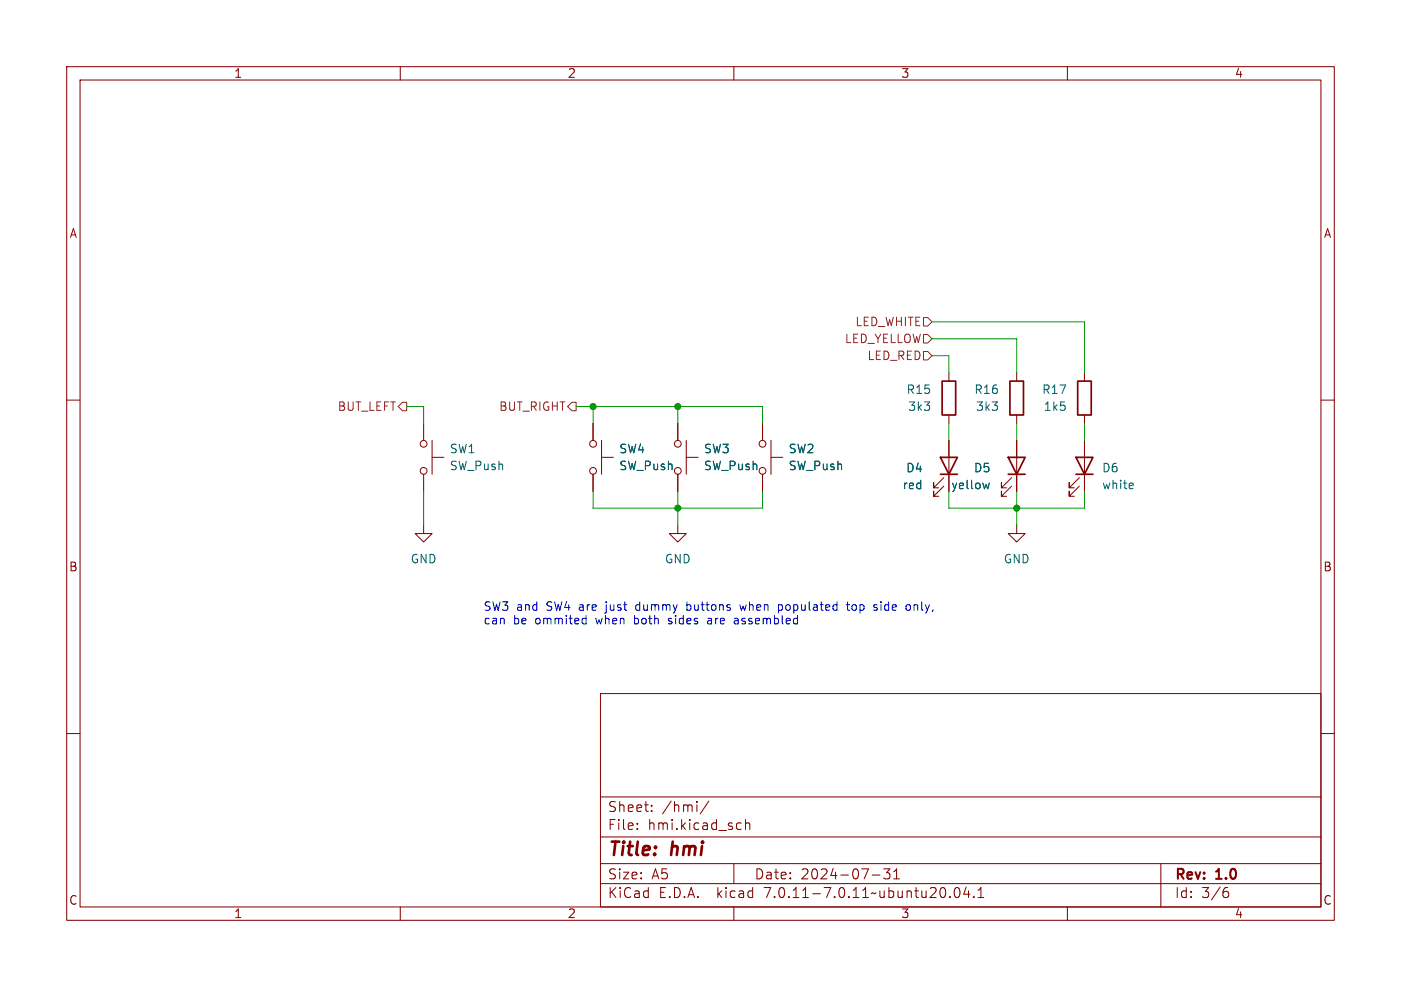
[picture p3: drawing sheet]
<svg xmlns="http://www.w3.org/2000/svg" width="210mm" height="148mm" viewBox="0 0 210 148" stroke-linecap="round" stroke-linejoin="round" font-family="sans-serif">
<g fill="none" stroke="#840000" stroke-width=".15">
<path d="M10 10h190v128h-190zM12 12h186v124h-186zM60 10v2M110 10v2M160 10v2M10 60h2M142.2 55.9v1.3M152.4 55.9v1.3M162.6 55.9v1.3M198 60h2M63.5 78.7v1.3h1.3l-1.3 1.3-1.3-1.3h1.3M63.5 63.5v2.5"/>
<path d="M63.5 71.1v2.6M64.8 68.6h1.7M64.8 66v5.1M88.9 63.5v2.5M88.9 71.1v2.6M90.2 68.6h1.7M90.2 66v5.1M101.6 78.7v1.3h1.3l-1.3 1.3-1.3-1.3h1.3M101.6 63.5v2.5M101.6 71.1v2.6M102.9 68.6h1.7M102.9 66v5.1"/>
<path d="M114.3 63.5v2.5M114.3 71.1v2.6M115.6 68.6h1.7M115.6 66v5.1M141.5 72.9l-1.5 1.5v-.7v.7h.7M141.5 71.6l-1.5 1.6v-.8v.8h.7M142.2 62.2v1.3M142.2 66v7.7M151.6 72.9l-1.5 1.5v-.7v.7h.8M151.6 71.6l-1.5 1.6v-.8v.8h.8M152.4 78.7v1.3h-1.3l1.3 1.3 1.3-1.3h-1.3M152.4 62.2v1.3"/>
<path d="M152.4 66v7.7M161.8 72.9l-1.5 1.5v-.7v.7h.7M161.8 71.6l-1.5 1.6v-.8v.8h.7M162.6 62.2v1.3M162.6 66v7.7M10 110h2M90 104h108v32h-108zM90 119.5h108M198 110h2M60 136v2M90 132.5h108M90 129.5h108"/>
<path d="M90 125.5h108M95.5 124.2v.2M95.5 123.5v.1M97.7 121.5v.2M97.7 120.8v.1M104.5 120.2v.1M106.2 120.1l-1.2 1.9M110 136v2M110 129.5v3M110.7 123.4l.4 .1M111.1 124.3l-.4 .1M111.8 123.5a.37 .37 0 0 1 .6 .1v.8"/>
<path d="M111.8 122.9v1.5M130.8 131.2h1.1M132.5 130.3h.9l-.5 .6a.41 .41 0 0 1 .5 .2v.4l-.1 .2-.6 .1-.2-.2M134 131.8h.8M134 130.7l.4-.4v1.5M142.4 134.4v.2M143.2 133.2l.3-.1a.94 .94 0 0 1 0 1.5h-.1a.91 .91 0 0 1-.2-1.4zM144.8 133l-.3 1.1h.9M145.2 133.6v1M146 134.4v.2M146.6 134.6h.9M146.6 133.5l.4-.4v1.5"/>
<path d="M160 136v2M174 129.5v6.5M183.6 133.7h.3l.3 .2-.1 .5-.2 .2h-.3M184 133.1l-.4 .1"/>
<circle cx="63.5" cy="66.5" r=".51"/>
<circle cx="63.5" cy="70.6" r=".51"/>
<circle cx="88.9" cy="66.5" r=".51"/>
<circle cx="88.9" cy="70.6" r=".51"/>
<circle cx="101.6" cy="70.6" r=".51"/>
<circle cx="101.6" cy="66.5" r=".51"/>
<circle cx="114.3" cy="70.6" r=".51"/>
<circle cx="114.3" cy="66.5" r=".51"/>
</g>
<path d="M141.2 57.2h2.1v5h-2.1zM151.4 57.2h2v5h-2zM161.5 57.2h2.1v5h-2.1zM141 68.6h2.5l-1.3 2.5zM141 71.1h2.5M151.1 68.6h2.6l-1.3 2.5zM151.1 71.1h2.6M161.3 68.6h2.5l-1.2 2.5zM161.3 71.1h2.5" fill="none" stroke="#840000" stroke-width=".25"/>
<path d="M148.3 72.4l-.2 .9-.3-.6M169.7 72.4l.2 .3-.6 .2M169.8 73.2l-.1 .1" fill="none" stroke="#006464" stroke-width=".15"/>
<path d="M138.4 52.7h.7l.6 .6-.6 .7h-.7zM138.4 50.2h.7l.6 .6-.6 .6h-.7zM138.4 47.6h.7l.6 .7-.6 .6h-.7zM59.7 61l.6-.7h.7v1.3h-.7zM85.7 60.3h.7v1.3h-.7l-.6-.6z" fill="none" stroke="#725600" stroke-width=".15"/>
<g fill="none" stroke="#0000c2" stroke-width=".15">
<path d="M87.5 92.7l.4 .1M87.9 92.3v1.3M87.9 93.5l-.4 .1M95.4 90.7l-.1 .2v.4l.1 .2M100.2 93.5l.1 .1M100.4 92.7l-.2 .2 .2 .2M103 90.3v1.2M103 91.5h.3M103.3 90.7h-.3M106.5 92.7l-.4 .1M106.5 93.1h-.3a.25 .25 0 0 0-.2 .2 .25 .25 0 0 0 .2 .3h.3M110.1 92.8h.5"/>
<path d="M110.7 93l-.5 .1a.25 .25 0 0 0-.2 .2 .25 .25 0 0 0 .2 .3l.5-.1M110.9 90.7l.2 .8 .3-.6 .2 .6M116.7 90.7h.4l.2 .2v.4l-.1 .2h-.5M126.9 90.7h.4M127 90.3v1l.3 .2M127.9 90.7l-.2 .2v.4l.2 .2M131.5 91.2v.3M132.1 90.3v.1M132.1 90.7v.8M136.4 90.8v.6M137 90.7v.8M137.2 90.7l-.2 .1"/>
</g>
<g fill="none" stroke="#009600" stroke-width=".15">
<path d="M139.7 48.3h22.9v7.6M139.7 53.3h2.5v2.6M139.7 50.8h12.7v5.1M61 61h2.5v2.5M63.5 73.7v5M86.4 61h27.9v2.5M88.9 73.7v2.5h25.4v-2.5M88.9 61v2.5M101.6 61v2.5M101.6 73.7v5M142.2 73.7v2.5h20.4v-2.5M142.2 63.5v2.5"/>
<path d="M152.4 63.5v2.5M152.4 73.7v5M162.6 63.5v2.5"/>
</g>
<g fill="#009600" stroke="#009600" stroke-width=".15">
<circle cx="152.4" cy="76.2" r=".46"/>
<circle cx="101.6" cy="61" r=".46"/>
<circle cx="88.9" cy="61" r=".46"/>
<circle cx="101.6" cy="76.2" r=".46"/>
</g>
<g font-size="2.8" fill="#840000">
<text x="91" y="128.9">Title:</text>
<text x="100.7" y="128.9">hmi</text>
</g>
<g font-size="2.1" fill="#840000">
<text x="91" y="124.7">File:</text>
<text x="91" y="122">Sheet:</text>
<text x="97.1" y="124.7">hmi.kicad_sch</text>
<text x="99.2" y="122">/hmi/</text>
<text x="91" y="134.9">KiCad</text>
<text x="91" y="132.1">Size:</text>
<text x="97.7" y="132.1">A5</text>
<text x="98.7" y="134.9">E.D.A.</text>
<text x="107.6" y="134.9">kicad</text>
<text x="113" y="132.1">Date:</text>
<text x="114.9" y="134.9">7.0.11-7.0.11~ubuntu20.04.1</text>
<text x="120" y="132.1">2024-07-31</text>
<text x="176" y="132.3">Rev:</text>
<text x="176" y="134.9">Id:</text>
<text x="180.1" y="134.9">3/6</text>
<text x="182.4" y="132.3">1.0</text>
</g>
<g font-size="1.8" fill="#840000">
<text x="35" y="11.9">1</text>
<text x="85" y="11.9">2</text>
<text x="135" y="11.9">3</text>
<text x="185" y="11.9">4</text>
<text x="10.3" y="35.9">A</text>
<text x="198.4" y="35.9">A</text>
<text x="10.3" y="85.9">B</text>
<text x="198.3" y="85.9">B</text>
<text x="10.3" y="135.9">C</text>
<text x="35" y="137.9">1</text>
<text x="85" y="137.9">2</text>
<text x="135" y="137.9">3</text>
<text x="185" y="137.9">4</text>
<text x="198.3" y="135.9">C</text>
</g>
<g font-size="1.8" fill="#725600">
<text x="126.5" y="51.7">LED_YELLOW</text>
<text x="128.1" y="49.1">LED_WHITE</text>
<text x="129.9" y="54.2">LED_RED</text>
<text x="50.5" y="61.8">BUT_LEFT</text>
<text x="74.7" y="61.8">BUT_RIGHT</text>
</g>
<g font-size="1.8" fill="#006464">
<text x="135.8" y="59.3">R15</text>
<text x="146" y="59.3">R16</text>
<text x="156.1" y="59.3">R17</text>
<text x="136" y="61.8">3k3</text>
<text x="146.2" y="61.8">3k3</text>
<text x="156.4" y="61.8">1k5</text>
<text x="67.3" y="68.2">SW1</text>
<text x="67.3" y="70.7">SW_Push</text>
<text x="92.7" y="68.2">SW4</text>
<text x="92.7" y="70.7">SW_Push</text>
<text x="105.4" y="68.2">SW3</text>
<text x="105.4" y="70.7">SW_Push</text>
<text x="118.1" y="68.2">SW2</text>
<text x="118.1" y="70.7">SW_Push</text>
<text x="135.7" y="71">D4</text>
<text x="145.9" y="71">D5</text>
<text x="165.1" y="71">D6</text>
<text x="135.2" y="73.6">red</text>
<text x="142.5" y="73.6">yellow</text>
<text x="165.1" y="73.6">white</text>
<text x="61.5" y="84.7">GND</text>
<text x="99.6" y="84.7">GND</text>
<text x="150.4" y="84.7">GND</text>
</g>
<g font-size="1.8" fill="#0000c2">
<text x="72.4" y="91.7">SW3 and</text>
<text x="72.4" y="93.7">can</text>
<text x="76.9" y="93.7">be</text>
<text x="80.4" y="93.7">ommited</text>
<text x="82" y="91.7">SW4 are</text>
<text x="89.6" y="93.7">when</text>
<text x="91.3" y="91.7">just</text>
<text x="95.5" y="93.7">both</text>
<text x="96" y="91.7">dummy</text>
<text x="100.9" y="93.7">sides</text>
<text x="103.8" y="91.7">buttons</text>
<text x="106.9" y="93.7">are</text>
<text x="111.1" y="93.7">assembled</text>
<text x="112" y="91.7">when</text>
<text x="117.9" y="91.7">populated</text>
<text x="128.5" y="91.7">top</text>
<text x="132.7" y="91.7">side</text>
<text x="137.7" y="91.7">only,</text>
</g>
</svg>
